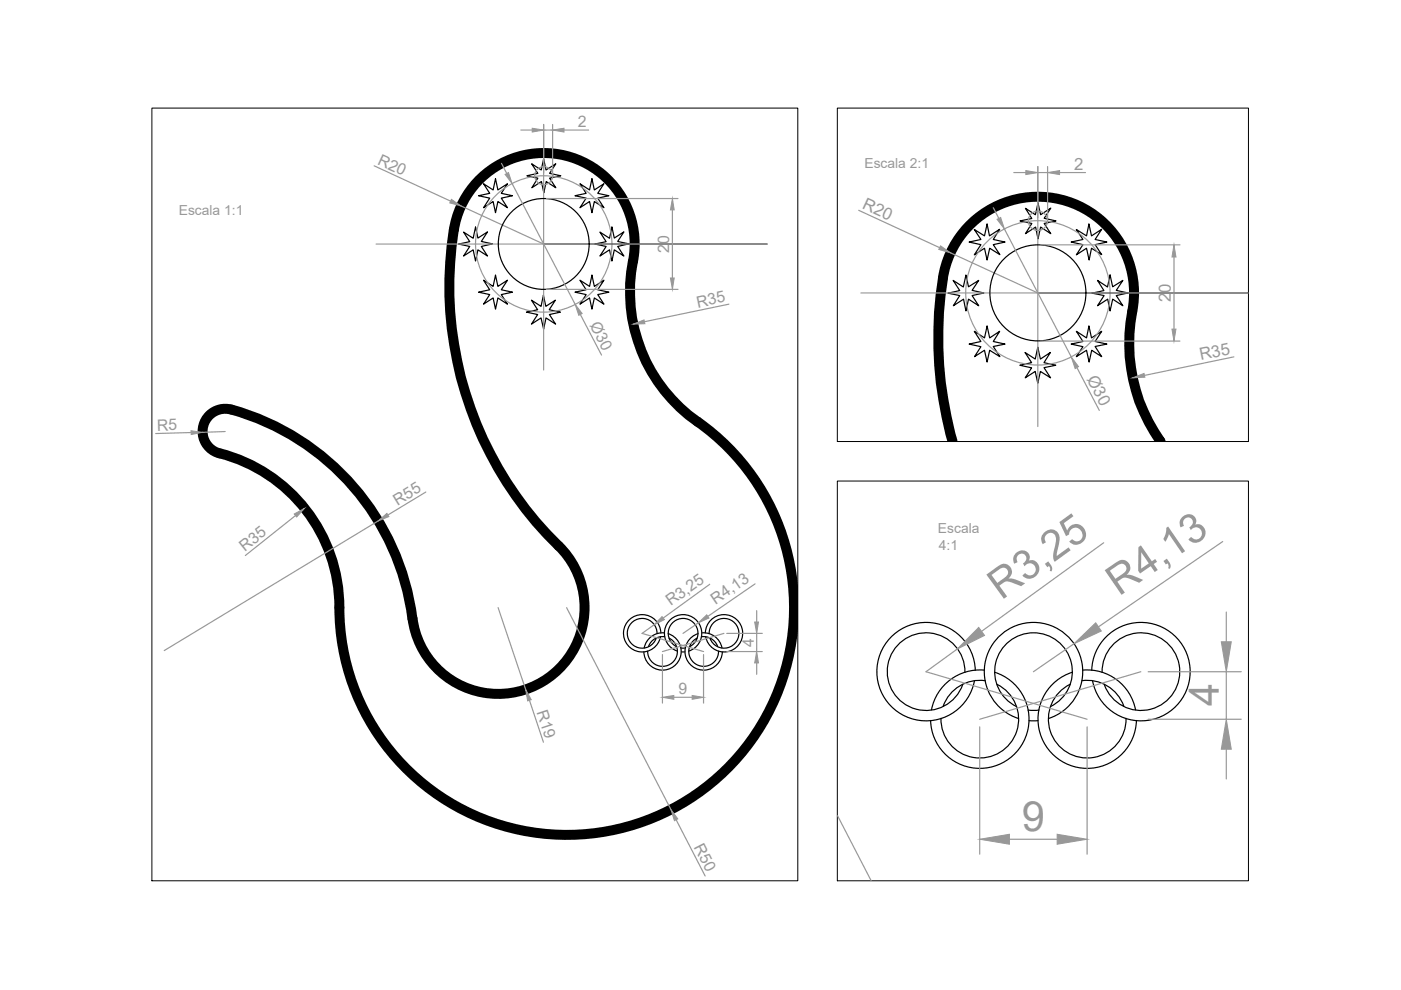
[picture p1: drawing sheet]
<svg xmlns="http://www.w3.org/2000/svg" width="297mm" height="210mm" viewBox="0 0 297 210" stroke-linecap="round" stroke-linejoin="round" font-family="sans-serif">
<!-- layer: 0 -->
<path d="M32.2 22.9h136.9v163.8h-136.9zM177.5 22.9h87.2v70.7h-87.2zM177.5 102h87.2v84.7h-87.2z" fill="none" stroke="#000" stroke-width=".21"/>
<g fill="none" stroke="#000" stroke-width=".25">
<path d="M102.5 39l2 1.3 .6-2.4 .5 2.4 2-1.3-1.3 2 2.4 .5-2.4 .5 1.3 2-2-1.3-.5 2.4-.6-2.4-2 1.3 1.3-2-2.3-.5 2.3-.5zM112.7 34.7l2.1 1.3 .5-2.3 .5 2.3 2-1.3-1.3 2.1 2.4 .5-2.4 .5 1.3 2-2-1.3-.5 2.4-.5-2.4-2 1.3 1.2-2-2.3-.5 2.3-.5zM123 39l2 1.3 .5-2.4 .5 2.4 2-1.3-1.3 2 2.4 .5-2.4 .5 1.3 2-2-1.3-.5 2.4-.5-2.4-2 1.3 1.3-2-2.4-.5 2.4-.5zM98.3 49.2l2 1.3 .5-2.4 .5 2.4 2.1-1.3-1.3 2 2.3 .5-2.3 .6 1.3 2-2.1-1.3-.5 2.3-.5-2.3-2 1.3 1.3-2-2.4-.6 2.4-.5zM102.5 59.4l2 1.3 .6-2.4 .5 2.4 2-1.3-1.3 2 2.4 .5-2.4 .6 1.3 2-2-1.3-.5 2.3-.6-2.3-2 1.3 1.3-2-2.3-.6 2.3-.5zM115.3 51.7h47.3M123 59.4l2 1.3 .5-2.4 .5 2.4 2-1.3-1.3 2 2.4 .5-2.4 .6 1.3 2-2-1.3-.5 2.3-.5-2.3-2 1.3 1.3-2-2.4-.6 2.4-.5zM127.2 49.2l2 1.3 .5-2.4 .5 2.4 2.1-1.3-1.3 2 2.3 .5-2.3 .6 1.3 2-2.1-1.3-.5 2.3-.5-2.3-2 1.3 1.3-2-2.4-.6 2.4-.5zM202.1 59.5l2.1 1.3 .6-2.5 .5 2.5 2.2-1.3-1.4 2.1 2.5 .5-2.5 .6 1.4 2.1-2.2-1.4-.5 2.5-.5-2.5-2.2 1.4 1.4-2.1-2.5-.5 2.5-.6zM206.6 48.7l2.1 1.3 .6-2.5 .5 2.5 2.1-1.4-1.3 2.2 2.5 .5-2.5 .6 1.4 2.1-2.2-1.4-.5 2.5-.6-2.5-2.1 1.4 1.4-2.1-2.5-.6 2.5-.5zM217.4 44.2l2.1 1.3 .6-2.5 .5 2.5 2.2-1.4-1.4 2.2 2.5 .5-2.5 .6 1.4 2.1-2.2-1.4-.5 2.5-.5-2.5-2.2 1.4 1.4-2.1-2.5-.6 2.5-.5zM228.2 48.7l2.2 1.3 .5-2.5 .5 2.5 2.2-1.4-1.4 2.2 2.5 .5-2.5 .6 1.4 2.1-2.2-1.4-.5 2.5-.5-2.5-2.2 1.4 1.4-2.1-2.5-.6 2.5-.5z"/>
<path d="M232.7 59.5l2.1 1.3 .6-2.5 .5 2.5 2.2-1.3-1.4 2.1 2.5 .5-2.5 .6 1.4 2.1-2.2-1.4-.5 2.5-.5-2.5-2.2 1.4 1.4-2.1-2.6-.5 2.5-.6zM112.7 63.6l2 1.4 .5-2.4 .5 2.4 2.1-1.4-1.4 2.1 2.4 .5-2.3 .5 1.3 2-2-1.3-.5 2.4-.6-2.4-2 1.3 1.3-2-2.4-.5 2.4-.5zM206.6 70.2l2.1 1.4 .6-2.5 .5 2.5 2.1-1.4-1.3 2.2 2.5 .6-2.5 .5 1.4 2.1-2.2-1.3-.5 2.5-.6-2.5-2.1 1.3 1.4-2.1-2.5-.5 2.5-.6zM217.3 74.7l2.2 1.4 .5-2.5 .6 2.5 2.1-1.4-1.4 2.2 2.5 .5-2.5 .5 1.4 2.2-2.1-1.3-.6 2.5-.5-2.5-2.1 1.3 1.3-2.1-2.5-.6 2.5-.5zM220 62.1h44.7M228.2 70.2l2.2 1.4 .5-2.5 .5 2.5 2.2-1.4-1.4 2.2 2.5 .6-2.5 .5 1.4 2.1-2.1-1.3-.6 2.5-.5-2.5-2.2 1.3 1.4-2.1-2.5-.5 2.5-.6zM48.3 86.6a53 53 0 0 1 29.2 19.8M139.3 134.3a3.2 3.2 0 0 0-4.4-2.9 3.2 3.2 0 0 0-.9 5.2 3.2 3.2 0 0 0 5.1-1.3M140.1 134.2a4 4 0 0 0-5.8-3.4 4 4 0 0 0-.5 6.6 4 4 0 0 0 6.2-2.4M140.8 134.2a4 4 0 0 0-4.2 3.2M140.9 135a3.2 3.2 0 0 0-3.4 2.1M141.7 134.4a4 4 0 0 1 1.1 6.9 4 4 0 0 1-6.3-3.1"/>
<path d="M141.9 135.3a3.2 3.2 0 0 1 .2 5.5 3.2 3.2 0 0 1-4.8-2.7M143.4 137.1a3.2 3.2 0 0 1-1-4.8 3.2 3.2 0 0 1 4.9 0 3.2 3.2 0 0 1-1.1 4.8M143.6 138a4 4 0 0 1-2-6 4 4 0 0 1 6.4 0 4 4 0 0 1-2 6M144.4 137.4h.9M144.5 138.2h.7M147.8 135.3a3.2 3.2 0 0 0-.2 5.5 3.2 3.2 0 0 0 4.7-2.7M148 134.4a4 4 0 0 0-1.2 6.9 4 4 0 0 0 6.3-3.1M148.8 135a3.2 3.2 0 0 1 3.4 2.1M148.8 134.2a4 4 0 0 1 4.3 3.2M149.6 134.2a4 4 0 0 1 5.7-3.4 4 4 0 0 1 .6 6.6 4 4 0 0 1-6.3-2.4M150.4 134.3a3.2 3.2 0 0 1 4.3-2.9 3.2 3.2 0 0 1 1 5.2 3.2 3.2 0 0 1-5.2-1.3M204.6 142.6a8.2 8.2 0 0 0-11.4-7.8 8.2 8.2 0 0 0-2.5 13.6 8.2 8.2 0 0 0 13.4-3.2"/>
<path d="M206.8 142.1a10.4 10.4 0 0 0-15.2-9 10.4 10.4 0 0 0-1.5 17.7 10.4 10.4 0 0 0 16.5-6.4M208.7 142.1a10.4 10.4 0 0 0-11.2 8.4M208.9 144.3a8.2 8.2 0 0 0-8.9 5.4M210.9 142.5a10.4 10.4 0 0 1 3.1 18.3 10.4 10.4 0 0 1-16.7-8M211.4 145.1a8.2 8.2 0 0 1 .6 14.4 8.2 8.2 0 0 1-12.5-7.2M215.5 149.8a8.2 8.2 0 0 1-2.8-12.6 8.2 8.2 0 0 1 12.8 0 8.2 8.2 0 0 1-2.7 12.6M216 152.3a10.4 10.4 0 0 1-5.3-16 10.4 10.4 0 0 1 16.9 0 10.4 10.4 0 0 1-5.3 16M218 150.6h2.3M218.2 152.8h1.9M226.9 145.1a8.2 8.2 0 0 0-.7 14.4 8.2 8.2 0 0 0 12.5-7.2M227.3 142.5a10.4 10.4 0 0 0-3.1 18.3 10.4 10.4 0 0 0 16.7-8M229.4 144.3a8.2 8.2 0 0 1 8.9 5.4"/>
<path d="M229.6 142.1a10.4 10.4 0 0 1 11.2 8.4M231.5 142.1a10.4 10.4 0 0 1 15.2-9 10.4 10.4 0 0 1 1.4 17.7 10.4 10.4 0 0 1-16.4-6.4M233.7 142.6a8.2 8.2 0 0 1 11.4-7.8 8.2 8.2 0 0 1 2.5 13.6 8.2 8.2 0 0 1-13.5-3.2"/>
<circle cx="115.3" cy="51.7" r="9.6"/>
<circle cx="220.1" cy="62.1" r="10.2"/>
</g>
<!-- layer: AUX -->
<g fill="none" stroke="#989898" stroke-width=".25">
<path d="M79.3 35.2l16.2 7.4M106.3 34.6l1.1 2.2M108.6 38.9l13.3 25.6M110.4 27.6h2.4M115.3 26.4v52.1M115.3 27.6h1.9M117.2 26.4v10.3M119.6 27.6h5.2M215 36.6h2.5M220 35.3v55.1M220 36.6h2.1M222.1 35.3v10.9"/>
<path d="M224.6 36.6h5.6M79.7 51.7h82.9M97.7 43.7l17.6 8M115.9 42.1h27.8M142.6 44.5v14.4M182.1 44.6l17.1 7.9M201.5 53.6l18.5 8.5M210.6 44l1.2 2.3M213 48.6l14.1 27.1M220.7 51.9h29.5M248.9 54.5v15.3M115.9 61.4h27.8"/>
<path d="M123 66.7l4.5 8.6M154.5 64.5l-17.9 3.7M182.5 62.1h82.2M220.7 72.3h29.5M228.3 77.9l4.8 9.1M261.6 75.7l-19 3.9M40.5 91.7l-7.5 .2M47.7 91.5l-4.8 .2M62.6 109.3l-10.6 8.5M80.2 110.5l-45.4 27.4M90.3 104.3l-8.1 4.9M234 115.1l-25.9 18.8"/>
<path d="M259.2 114.8l-26.3 18.1M105.6 128.8l5.8 17.4M120.1 128.8l22.2 42.9M138.7 132.5l-2.6 1.8 13.1 3.8M140.4 138.8v10.3M148.1 132.1l-3.3 2.2M149.2 138.8v10.3M150.5 123.9l-9.9 7.1M153.5 134.3l-13.1 3.8M154.1 134.3h7.5M154.1 138.1h7.5M160.1 123.8l-10 6.9"/>
<path d="M160.4 129.5v2.4M160.4 134.3v3.8M203 137.6l-6.7 4.8 34.2 10.1M227.7 136.5l-8.6 5.9M260 129.8v6.3M112.3 148.5l2.9 8.9M142.9 147.8h3.9M160.4 140.6v2.4M207.7 154.1v27M230.5 154.1v27M241.9 142.4l-34.2 10.1M243.4 142.4h19.8"/>
<path d="M243.4 152.5h19.8M260 142.4v10.1M260 158.8v6.4M143.4 173.8l6.1 11.9M177.6 172.9l7.1 13.8M214 177.9h10.1"/>
<circle cx="115.3" cy="37.2" r="1.93"/>
<circle cx="115.3" cy="51.7" r="14.5"/>
<circle cx="220.1" cy="46.8" r="2.05"/>
<circle cx="220.1" cy="62.1" r="15.3"/>
</g>
<!-- layer: 0 -->
<path d="M134.2 55.4a33.6 33.6 0 0 0 13.7 34 48.2 48.2 0 0 1-5.6 82.2 48.2 48.2 0 0 1-70.3-42.8 33.8 33.8 0 0 0-25.4-32.7M134.2 55.4a19.3 19.3 0 0 0-15.6-22.7 19.3 19.3 0 0 0-22.4 16 77 77 0 0 0 22.2 67.1M199.9 58.9a20.4 20.4 0 0 1 23.7-16.9 20.4 20.4 0 0 1 16.5 24 35.7 35.7 0 0 0 6 27.6M199.9 59a80.4 80.4 0 0 0 2.1 34.6M46.6 96.1a4.8 4.8 0 0 1-3.5-5.9 4.8 4.8 0 0 1 6-3.4 53.4 53.4 0 0 1 38.6 45.9 18.3 18.3 0 0 0 26.8 12.1 18.3 18.3 0 0 0 3.9-29.1" fill="none" stroke="#000" stroke-width="2.1"/>
<!-- layer: AUX -->
<g fill="#989898" stroke="#989898" stroke-width=".21">
<path d="M95.7 42.3l2 1.4-2.3-.7z"/>
<path d="M134.3 68.7l2.3-.9 .1 .8z"/>
<path d="M142.3 171.7l1.4 1.9-.7 .4z"/>
<path d="M62.4 109l2.1-1.2-1.6 1.8z"/>
<path d="M40.5 91.3l2.4 .4-2.4 .4z"/>
<path d="M80.2 110.5l1.8-1.6 .5 .6z"/>
<path d="M142.1 58.9h.8l-.3 2.5z"/>
<path d="M142.6 42.1l.3 2.4h-.8z"/>
<path d="M112.8 27.2l2.5 .4-2.5 .4z"/>
<path d="M117.2 27.6l2.4-.4v.8z"/>
<path d="M107.1 37l.7-.4 .8 2.3z"/>
<path d="M121.9 64.5l1.5 2-.7 .4z"/>
<path d="M111.4 146.2l1.2 2.2-.7 .2z"/>
<path d="M140.4 147.8l2.5-.3v.8z"/>
<path d="M146.8 147.5l2.4 .3-2.4 .5z"/>
<path d="M160 131.9h.8l-.4 2.4z"/>
<path d="M160.4 138.1l.4 2.5h-.8z"/>
<path d="M140.4 130.7l.5 .7-2.2 1.1z"/>
<path d="M148.1 132.1l1.7-1.7 .5 .6z"/>
<path d="M199.4 52.1l2.1 1.5-2.5-.7z"/>
<path d="M240.1 80.1l2.5-.9 .1 .8z"/>
<path d="M248.5 69.8h.8l-.4 2.5z"/>
<path d="M248.9 51.9l.4 2.6h-.8z"/>
<path d="M217.5 36.2l2.5 .4-2.5 .4z"/>
<path d="M222.1 36.6l2.5-.4v.8z"/>
<path d="M211.4 46.5l.8-.4 .8 2.5z"/>
<path d="M227.1 75.7l1.6 2-.7 .5z"/>
<path d="M207.7 177.9l6.3-1v2.1z"/>
<path d="M224.1 176.9l6.4 1-6.4 1.1z"/>
<path d="M258.9 136.1h2.2l-1.1 6.3z"/>
<path d="M260 152.5l1.1 6.3h-2.2z"/>
<path d="M207.5 133l1.2 1.7-5.7 2.9z"/>
<path d="M227.7 136.5l4.6-4.4 1.2 1.7z"/>
</g>
<g font-size="8.8" fill="#989898">
<text x="212.3" y="127.4" transform="rotate(-36 212.3 127.4)">R3,25</text>
<text x="237.2" y="126.5" transform="rotate(-34 237.2 126.5)">R4,13</text>
<text x="258.4" y="149.7" transform="rotate(-90 258.4 149.7)">4</text>
<text x="216.6" y="176.2">9</text>
</g>
<g font-size="3.6" fill="#989898">
<text x="227.7" y="36">2</text>
<text x="182.7" y="44.1" transform="rotate(25 182.7 44.1)">R20</text>
<text x="248.2" y="64.1" transform="rotate(-90 248.2 64.1)">20</text>
<text x="254.6" y="76.4" transform="rotate(-12 254.6 76.4)">R35</text>
<text x="230.4" y="80.3" transform="rotate(63 230.4 80.3)">Ø30</text>
</g>
<g font-size="3.4" fill="#989898">
<text x="122.5" y="27">2</text>
<text x="79.9" y="34.7" transform="rotate(25 79.9 34.7)">R20</text>
<text x="141.9" y="53.6" transform="rotate(-90 141.9 53.6)">20</text>
<text x="147.9" y="65.2" transform="rotate(-12 147.9 65.2)">R35</text>
<text x="125" y="68.9" transform="rotate(63 125 68.9)">Ø30</text>
<text x="33.3" y="91.3" transform="rotate(-2 33.3 91.3)">R5</text>
<text x="84.3" y="107.2" transform="rotate(-32 84.3 107.2)">R55</text>
<text x="51.9" y="117.1" transform="rotate(-39 51.9 117.1)">R35</text>
<text x="142.2" y="128.6" transform="rotate(-36 142.2 128.6)">R3,25</text>
<text x="151.7" y="128.2" transform="rotate(-34 151.7 128.2)">R4,13</text>
<text x="159.8" y="137.1" transform="rotate(-90 159.8 137.1)">4</text>
<text x="143.9" y="147.2">9</text>
<text x="113.7" y="150.9" transform="rotate(72 113.7 150.9)">R19</text>
<text x="147.1" y="179.5" transform="rotate(63 147.1 179.5)">R50</text>
</g>
<g font-size="2.9" fill="#989898">
<text x="183.3" y="35.7">Escala 2:1</text>
<text x="37.9" y="45.6">Escala 1:1</text>
<text x="198.9" y="113">Escala</text>
<text x="199.1" y="116.5">4:1</text>
</g>
</svg>
